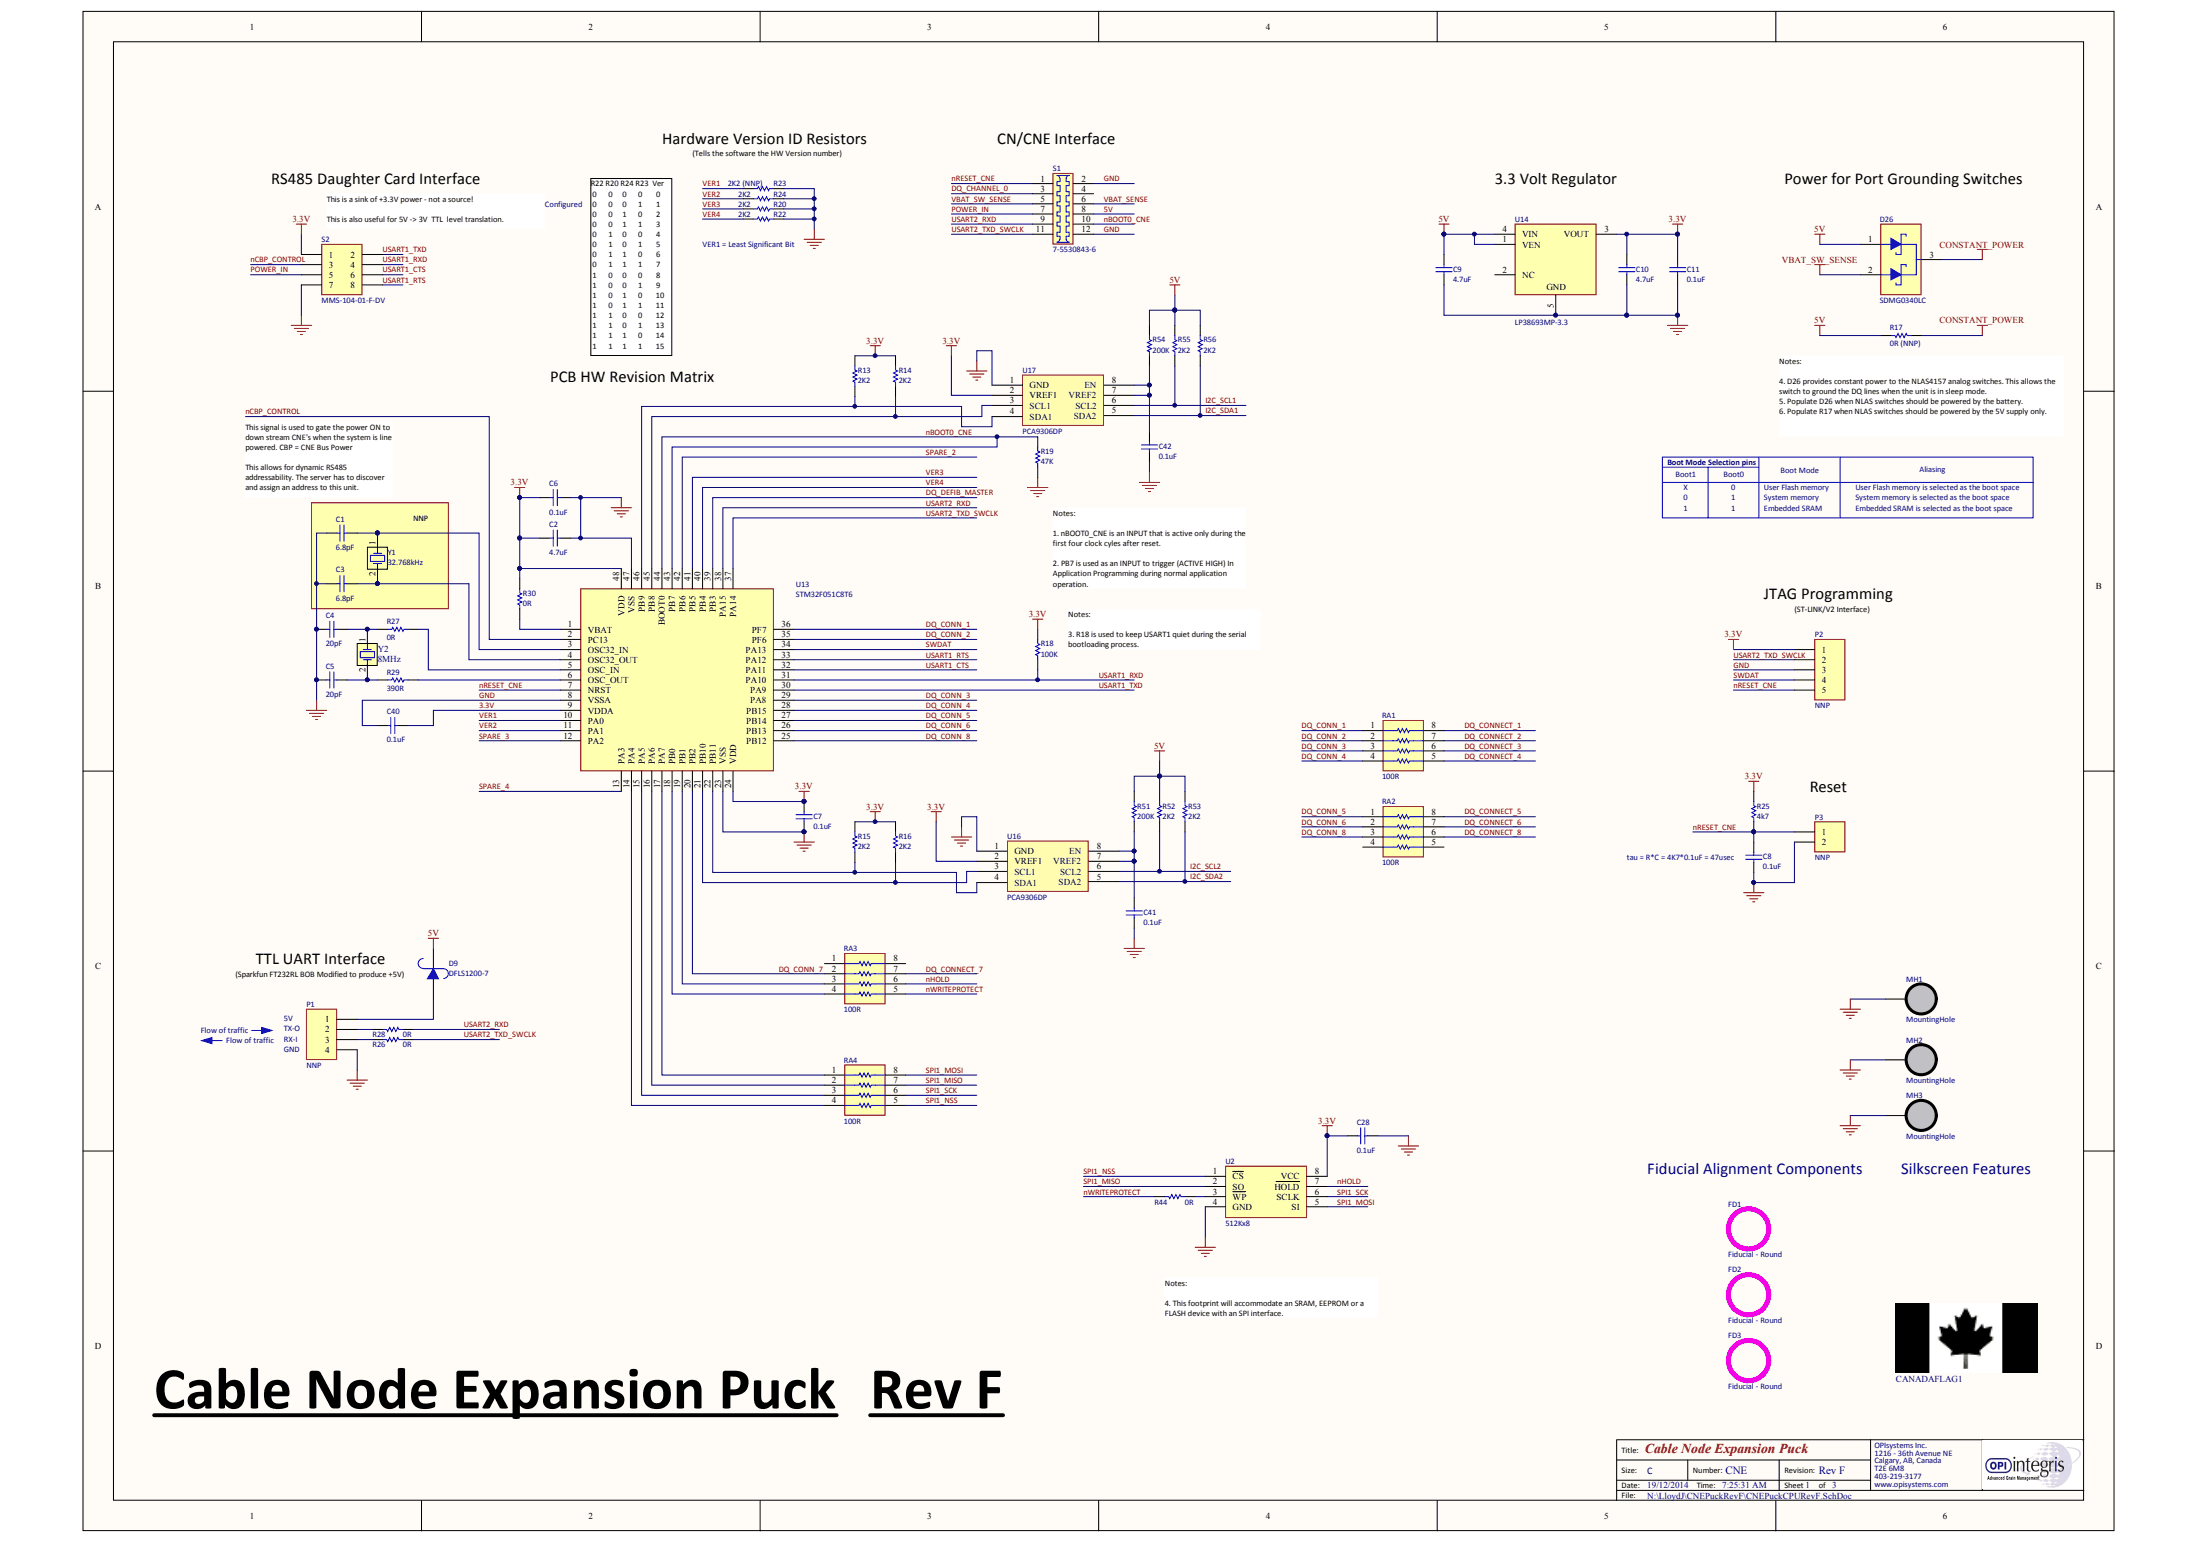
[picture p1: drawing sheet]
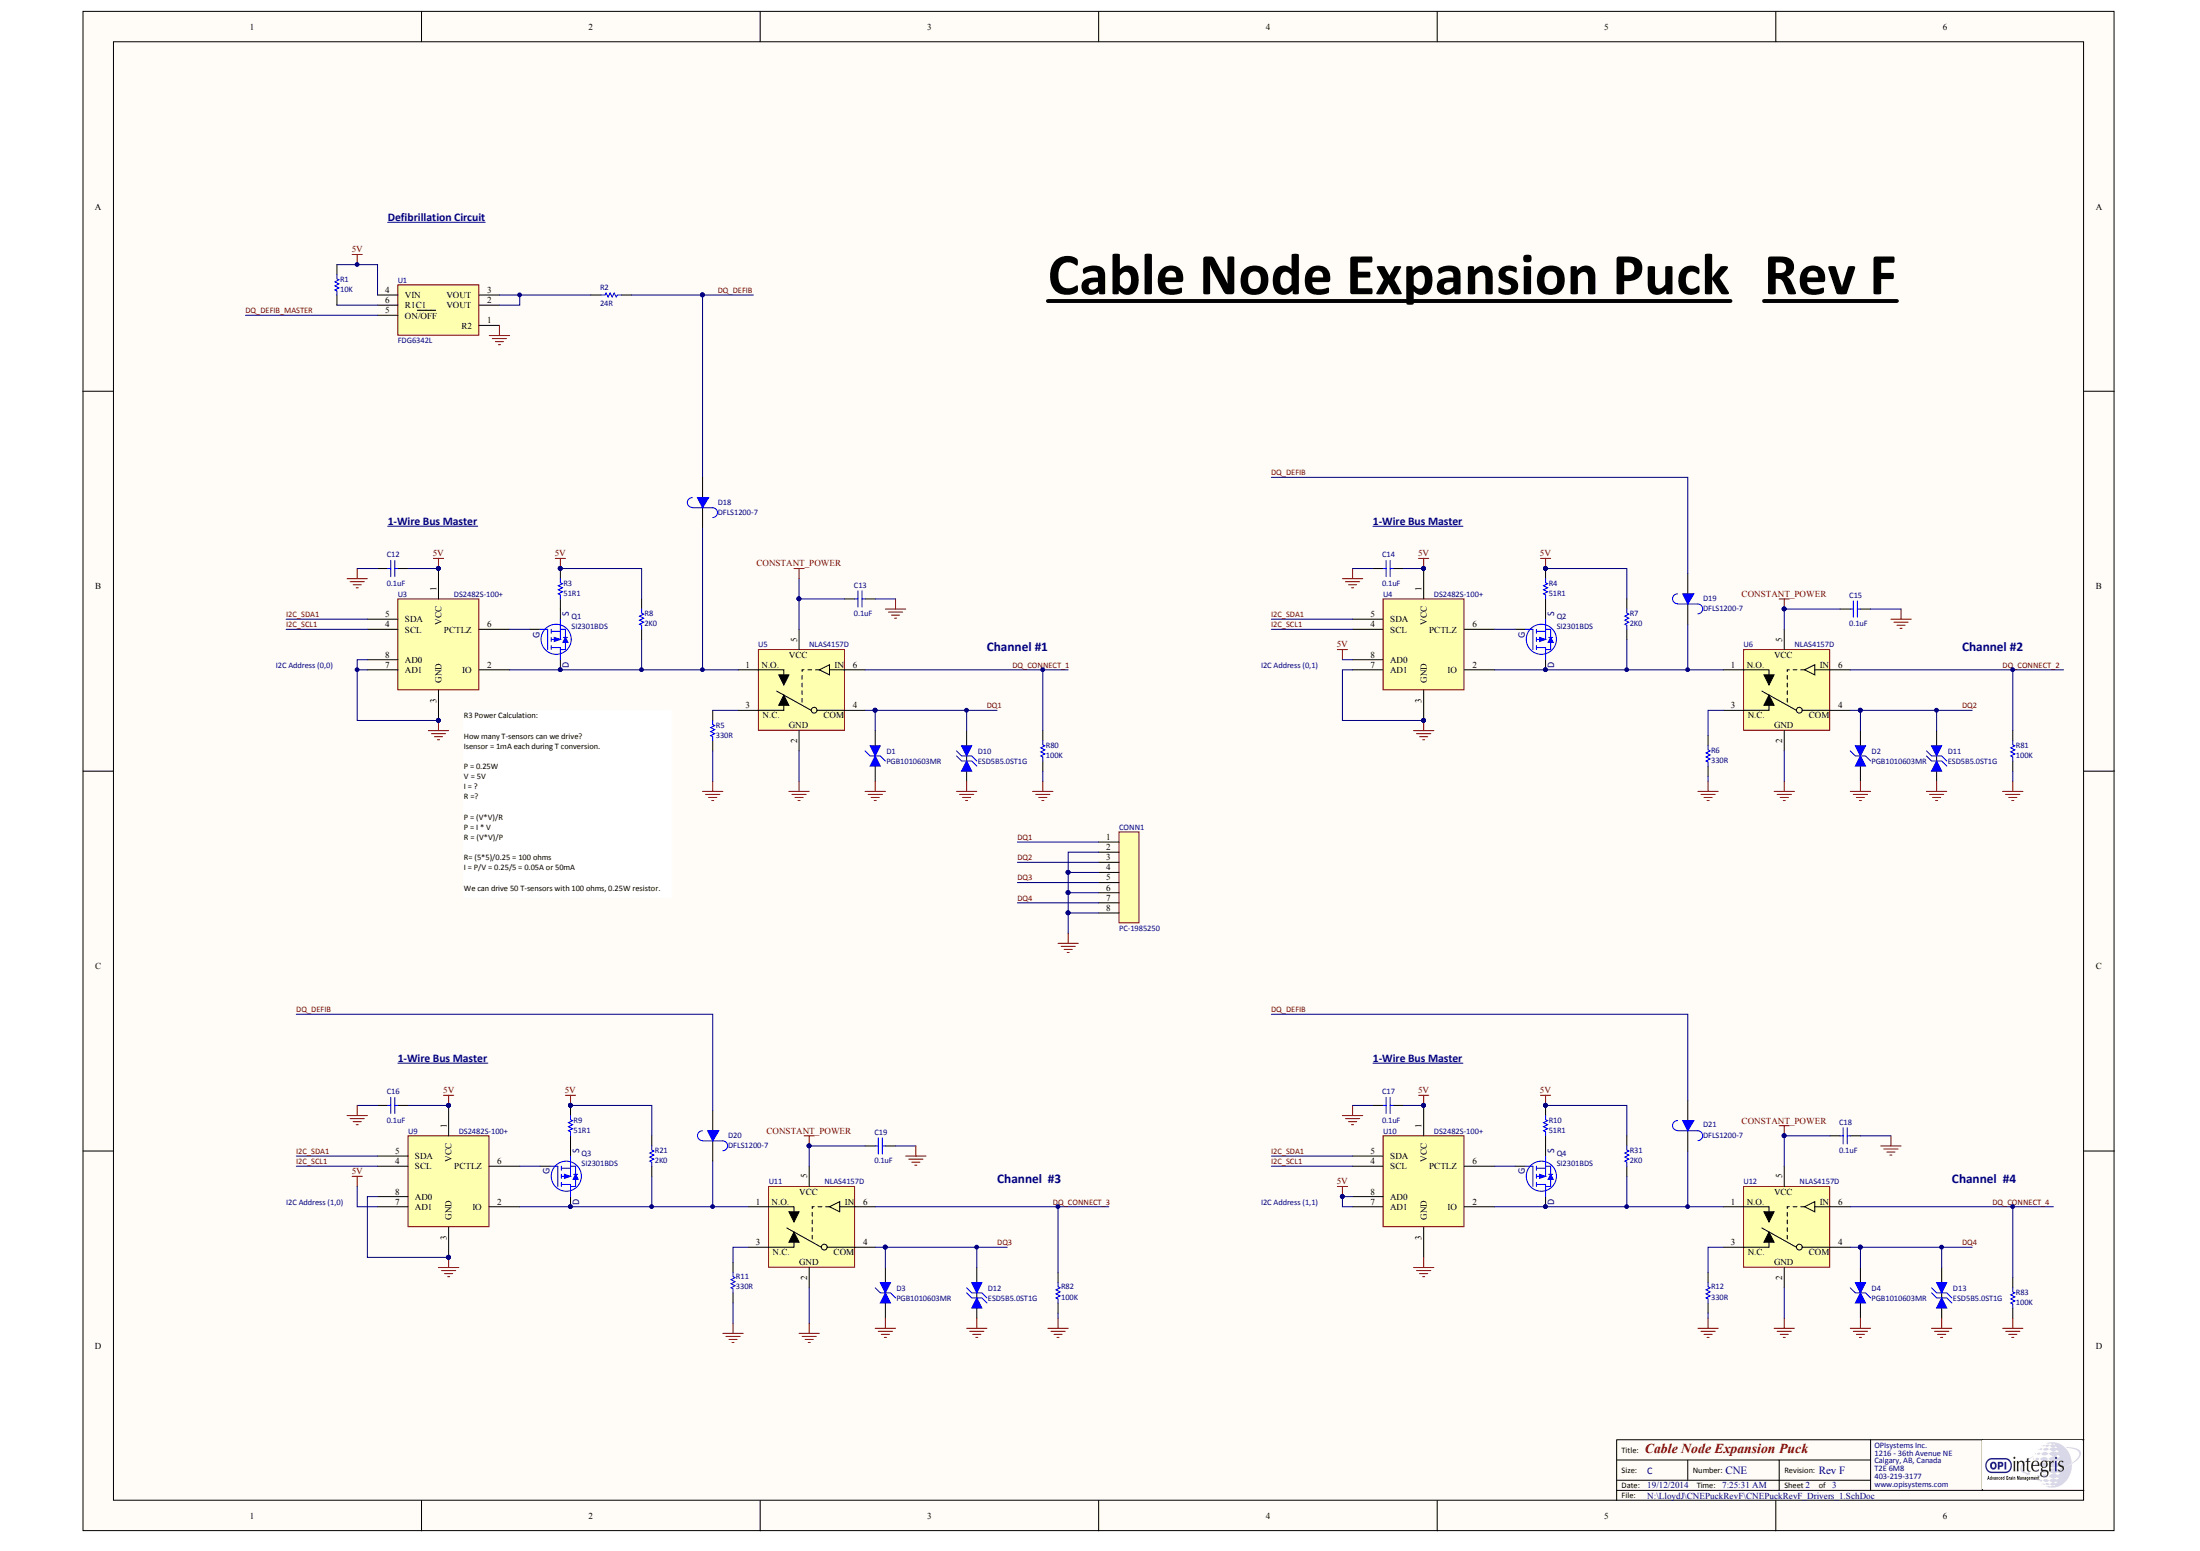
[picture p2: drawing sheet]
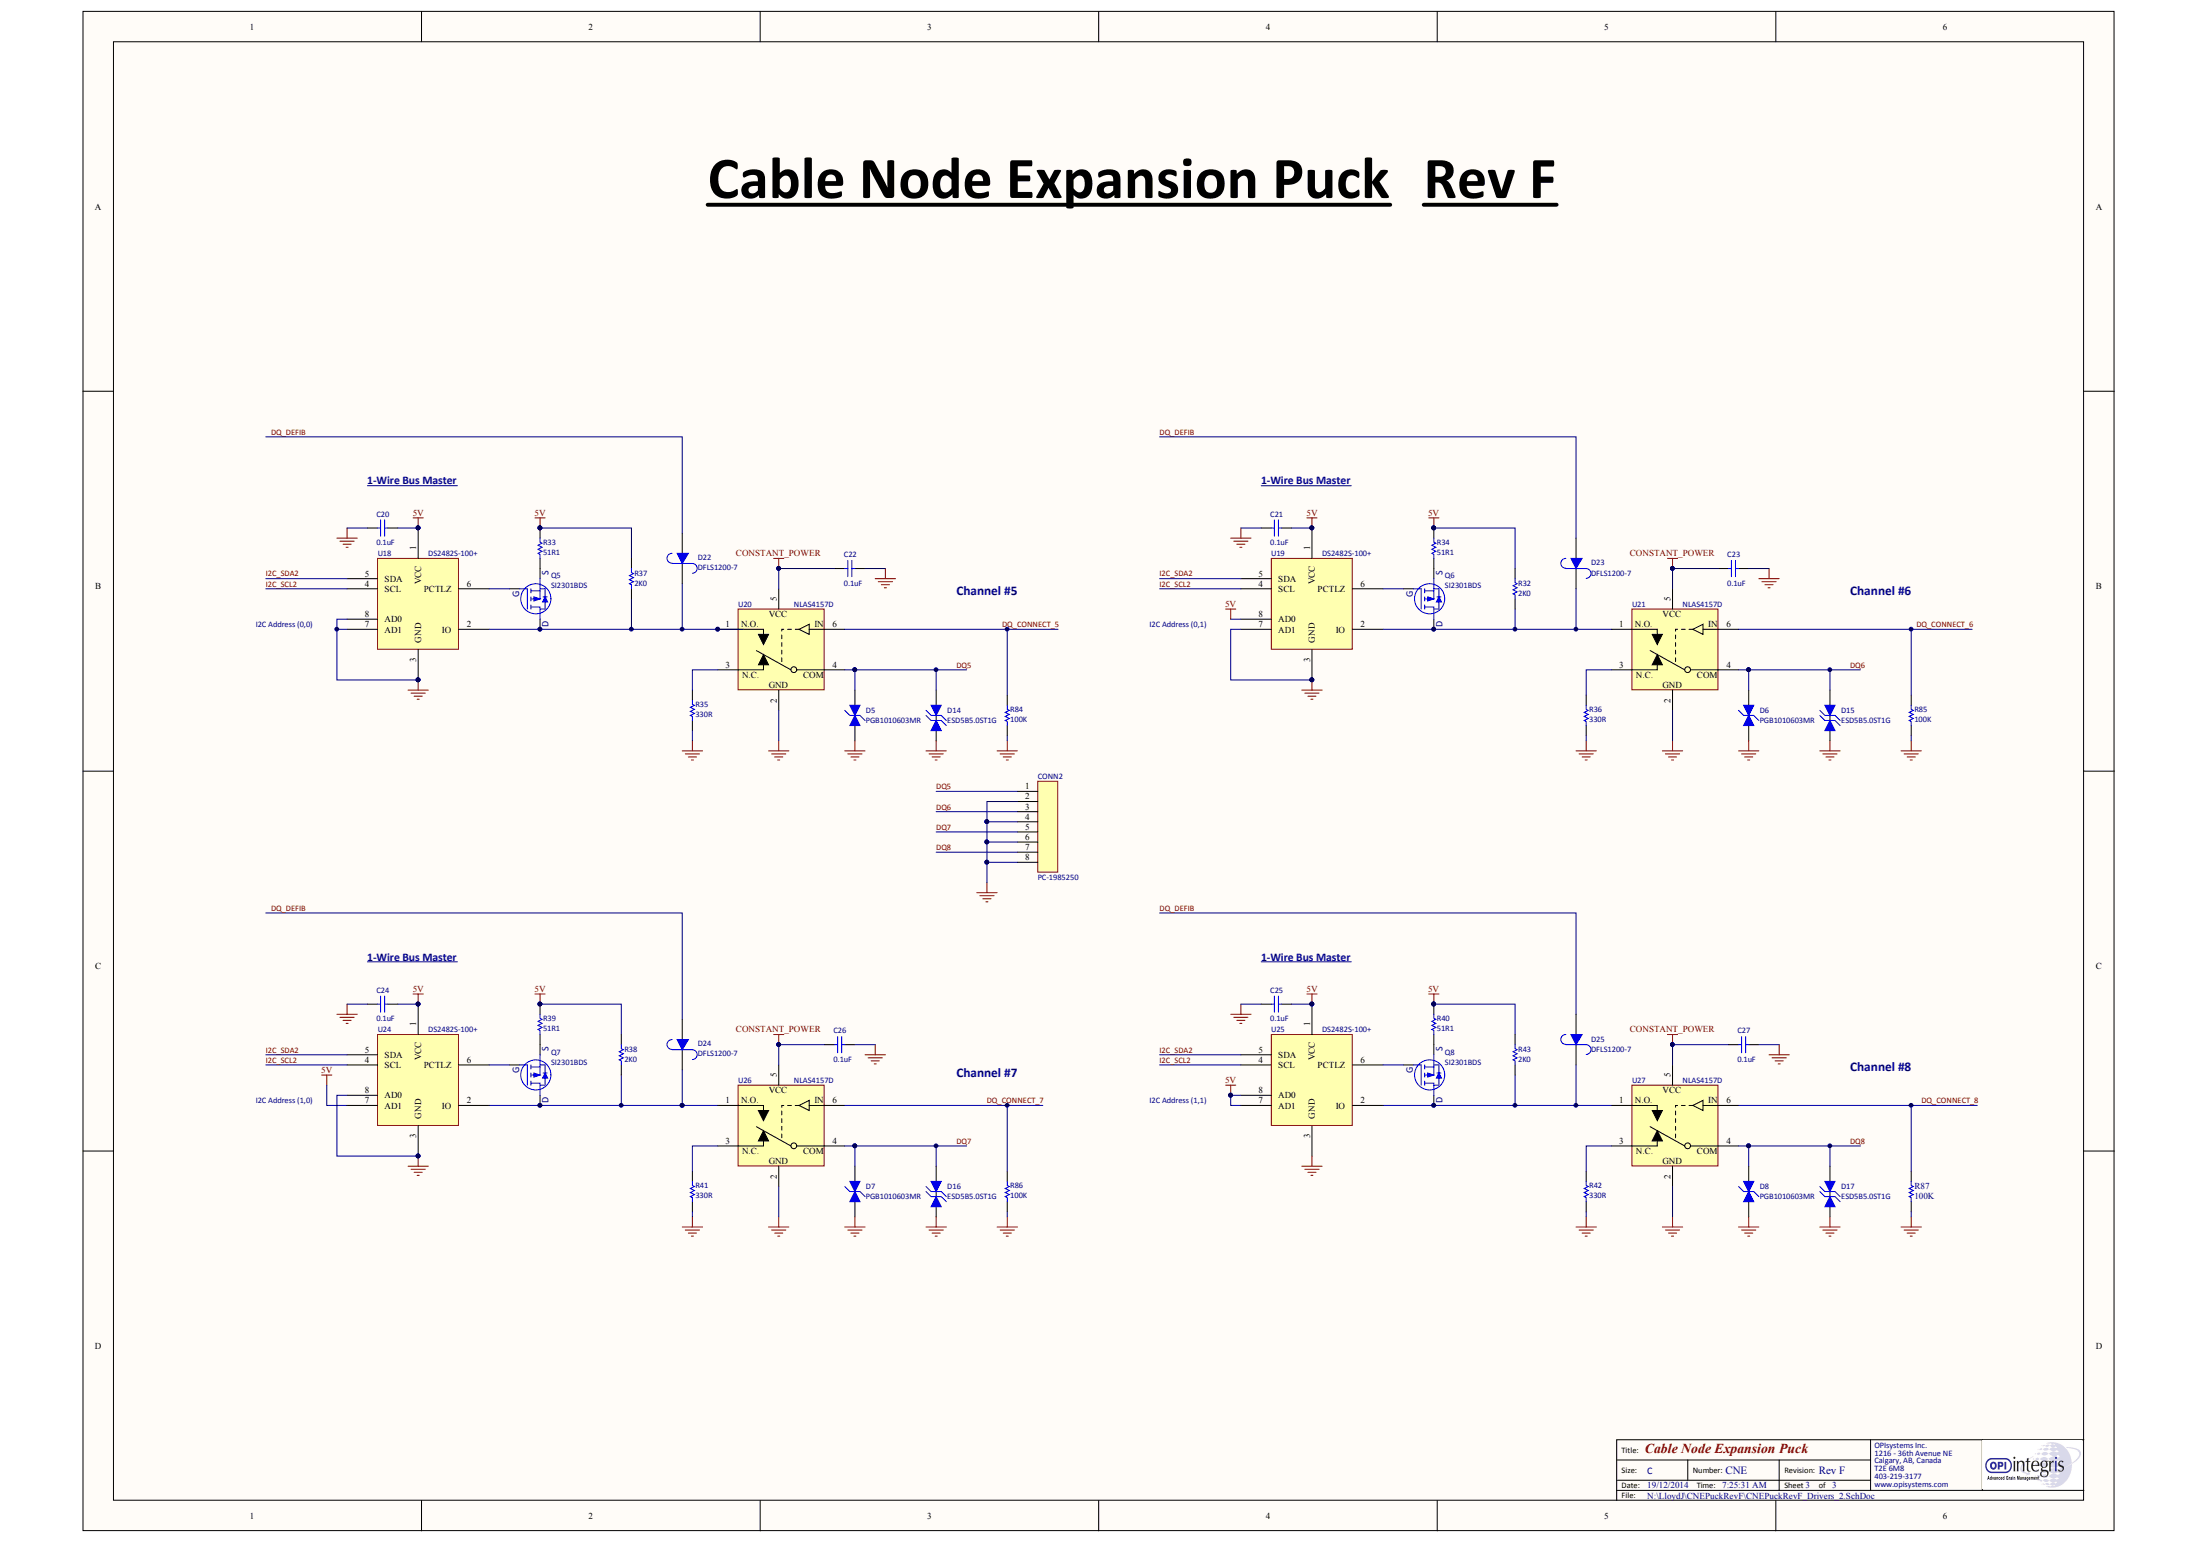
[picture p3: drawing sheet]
# Altium project CNEPuckRevF.PrjPcb
3 sheets, 165 parts. Net scope: global (net labels, ports and power ports of the same name join across sheets).
Board file: CNEPuckRevF.PcbDoc
Sheets:
  CNEPuckCPURevF.SchDoc
  CNEPuckRevF_Drivers_1.SchDoc
  CNEPuckRevF_Drivers_2.SchDoc

## Sheet CNEPuckCPURevF.SchDoc: Cable Node Expansion Puck
size C; Author: JDV; CompanyName: OPIsystems Inc; DrawnBy: JDV; Engineer: JDV; Organization: OPIsystems Inc; DocumentNumber: CNE; Revision: Rev F; SheetNumber: 1; SheetTotal: 3; PageSetup: Record=PageOptions¦CenterHorizontal=True¦CenterVertical=True¦PrintScale=0.70¦XCorrection=1.00¦YCorrection=1.00¦PrintKind=1¦BorderSize=5000000¦LeftOffset=0¦BottomOffset=0¦Orientation=2¦PaperLength=4318¦PaperWidth=2794¦Scale=100¦PaperSource=7¦PrintQuality=600¦MediaType=1¦DitherType=10¦PaperKind=11x17¦PrintScaleMode=1

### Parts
C1  6.8pF  [RC0603]
C2  4.7uF  [RC0603]
C3  6.8pF  [RC0603]
C4  20pF  [RC0603]
C5  20pF  [RC0603]
C6  0.1uF  [RC0603]
C7  0.1uF  [RC0603]
C8  0.1uF  [RC0603]
C9  4.7uF  [RC0603]
C10  4.7uF  [RC0603]
C11  0.1uF  [RC0603]
C28  0.1uF  [RC0603]
C40  0.1uF  [RC0603]
C41  0.1uF  [RC0603]
C42  0.1uF  [RC0603]
CANADAFLAG1  Canada Flag  [CanadaFlag500x250]  (value not drawn)
D9  DFLS1200-7  [POWERDI-123]
D26  SDMG0340LC  [SOT-323]
FD1  Fiducial - Round  [FIDUCIAL ROUND SMALL]
FD2  Fiducial - Round  [FIDUCIAL ROUND SMALL]
FD3  Fiducial - Round  [FIDUCIAL ROUND SMALL]
MH1  MountingHole  [MountingHole]
MH2  MountingHole  [MountingHole]
MH3  MountingHole  [MountingHole]
P1  NNP  [HDR1X4]
P2  NNP  [HDR1X5]
P3  NNP  [HDR1X2]
R13  2K2  [RC0603]
R14  2K2  [RC0603]
R15  2K2  [RC0603]
R16  2K2  [RC0603]
R17  0R (NNP)  [RC0603]
R18  100K  [RC0603]
R19  47K  [RC0603]
R20  2K2  [RC0603]
R22  2K2  [RC0603]
R23  2K2 (NNP)  [RC0603]
R24  2K2  [RC0603]
R25  4k7  [RC0603]
R26  0R  [RC0603]
R27  0R  [RC0603]
R28  0R  [RC0603]
R29  390R  [RC0603]
R30  0R  [RC0603]
R44  0R  [RC0603]
R51  200K  [RC0603]
R52  2K2  [RC0603]
R53  2K2  [RC0603]
R54  200K  [RC0603]
R55  2K2  [RC0603]
R56  2K2  [RC0603]
RA1  100R  [exb28v]
RA2  100R  [exb28v]
RA3  100R  [exb28v]
RA4  100R  [exb28v]
S1  7-5530843-6  [EdgeConnector-6-12]
S2  MMS-104-01-F-DV  [hirose-2x4]
U2  512Kx8  [SOIC127P600X265-8N]
U13  STM32F051C8T6  [LQFP48-7x7mm]
U14  LP38693MP-3.3  [SOT223]
U16  PCA9306DP  [TSOP65P640X120-8N]
U17  PCA9306DP  [TSOP65P640X120-8N]
Y1  32.768kHz  [FX135]
Y2  8MHz  [NX8045GB]

### Blocks framed on the sheet
NNP: C1 C3 Y1

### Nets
3.3V: C2.2 C6.1 C7.1 C10.2 C11.2 C28.1 C40.2 P2.1 R13.1 R14.1 R15.1 R16.1 R18.1 R25.1 R30.2 S2.1 U2.8(VCC) U13.9(VDDA) U13.24(VDD) U13.48(VDD) U14.3(VOUT) U16.2(VREF1) U17.2(VREF1)
5V: C9.2 D9.2(K) D26.1(A) R17.1 R51.1 R52.1 R53.1 R54.1 R55.1 R56.1 S1.8(DESIGNATOR=8) U14.1(VEN) U14.4(VIN)
CONSTANT_POWER: D26.3(K) R17.2
GND: C1.2 C2.1 C3.2 C4.1 C5.1 C6.2 C7.2 C8.1 C9.1 C10.1 C11.1 C28.2 C40.1 C41.2 C42.2 MH1.1 MH2.1 MH3.1 P1.4 P2.3 P3.2 R19.1 R20.2 R22.2 R23.2 R24.2 S1.2(DESIGNATOR=2) S1.12(DESIGNATOR=12) S2.7 U2.4(GND) U13.8(VSSA) U13.23(VSS) U13.47(VSS) U14.5(GND) U16.1(GND) U17.1(GND)
VBAT_SW_SENSE: D26.2(A) S1.5(DESIGNATOR=5)
DQ_CHANNEL_0: S1.3(DESIGNATOR=3)
DQ_CONN_1: RA1.1 U13.36(PF7)
DQ_CONN_2: RA1.2 U13.35(PF6)
DQ_CONN_3: RA1.3 U13.29(PA8)
DQ_CONN_4: RA1.4 U13.28(PB15)
DQ_CONN_5: RA2.1 U13.27(PB14)
DQ_CONN_6: RA2.2 U13.26(PB13)
DQ_CONN_7: RA3.2 U13.20(PB2)
DQ_CONN_8: RA2.3 U13.25(PB12)
DQ_CONNECT_1: RA1.8
DQ_CONNECT_2: RA1.7
DQ_CONNECT_3: RA1.6
DQ_CONNECT_4: RA1.5
DQ_CONNECT_5: RA2.8
DQ_CONNECT_6: RA2.7
DQ_CONNECT_7: RA3.7
DQ_CONNECT_8: RA2.6
DQ_DEFIB_MASTER: U13.39(PB3)
I2C_SCL1: R55.2 U17.6(SCL2)
I2C_SCL2: R52.2 U16.6(SCL2)
I2C_SDA1: R56.2 U17.5(SDA2)
I2C_SDA2: R53.2 U16.5(SDA2)
nBOOT0_CNE: R19.2 S1.10(DESIGNATOR=10) U13.43(PB7) U13.44(BOOT0)
nCBP_CONTROL: S2.3 U13.2(PC13)
nHOLD: RA3.6 U2.7(~{HOLD})
nRESET_CNE: C8.2 P2.5 P3.1 R25.2 S1.1(DESIGNATOR=1) U13.7(NRST)
nWRITEPROTECT: R44.1 RA3.5
POWER_IN: S1.7(DESIGNATOR=7) S2.5
SPARE_2: U13.42(PB6)
SPARE_3: U13.12(PA2)
SPARE_4: U13.13(PA3)
SPI1_MISO: RA4.7 U2.2(SO)
SPI1_MOSI: RA4.8 U2.5(SI)
SPI1_NSS: RA4.5 U2.1(~{CS})
SPI1_SCK: RA4.6 U2.6(SCLK)
SWDAT: P2.4 U13.34(PA13)
USART1_CTS: S2.6 U13.32(PA11)
USART1_RTS: S2.8 U13.33(PA12)
USART1_RXD: R18.2 S2.4 U13.31(PA10)
USART1_TXD: S2.2 U13.30(PA9)
USART2_RXD: R28.2 S1.9(DESIGNATOR=9) U13.38(PA15)
USART2_TXD_SWCLK: P2.2 R26.2 S1.11(DESIGNATOR=11) U13.37(PA14)
VBAT_SENSE: S1.6(DESIGNATOR=6)
VER1: R23.1 U13.10(PA0)
VER2: R24.1 U13.11(PA1)
VER3: R20.1 U13.41(PB5)
VER4: R22.1 U13.40(PB4)
NetC1_1: C1.1 U13.3(OSC32_IN) Y1.1(OSC1)
NetC3_1: C3.1 U13.4(OSC32_OUT) Y1.2(OSC2)
NetC4_2: C4.2 R27.1 Y2.1(OSC1)
NetC5_2: C5.2 R29.2 Y2.2(OSC2)
NetC41_1: C41.1 R51.2 U16.7(VREF2) U16.8(EN)
NetC42_1: C42.1 R54.2 U17.7(VREF2) U17.8(EN)
NetD9_1: D9.1(A) P1.1
NetP1_2: P1.2 R28.1
NetP1_3: P1.3 R26.1
NetR13_2: R13.2 U13.46(PB9) U17.4(SDA1)
NetR14_2: R14.2 U13.45(PB8) U17.3(SCL1)
NetR15_2: R15.2 U13.22(PB11) U16.4(SDA1)
NetR16_2: R16.2 U13.21(PB10) U16.3(SCL1)
NetR27_2: R27.2 U13.5(OSC_IN)
NetR29_1: R29.1 U13.6(OSC_OUT)
NetR30_1: R30.1 U13.1(VBAT)
NetR44_2: R44.2 U2.3(~{WP})
NetRA3_3: RA3.3 U13.19(PB1)
NetRA3_4: RA3.4 U13.18(PB0)
NetRA4_1: RA4.1 U13.17(PA7)
NetRA4_2: RA4.2 U13.16(PA6)
NetRA4_3: RA4.3 U13.15(PA5)
NetRA4_4: RA4.4 U13.14(PA4)

Not connected (* = marked no-connect by the designer): RA2 4 5; RA3 1 8; S1 4(DESIGNATOR=4)*; U14 2(NC)*

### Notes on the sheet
- Hardware Version ID Resistors
- (Tells the software the HW Version number)
- (near S1) CN/CNE Interface
- RS485 Daughter Card Interface
- (near S2) This is a sink of +3.3V power - not a source!
  This is also useful for 5V -> 3V  TTL  level translation.
- Configured
- 3.3 Volt Regulator
- Power for Port Grounding Switches
- VER1 = Least Significant Bit
- PCB HW Revision Matrix
- R22 R20 R24 R23  Ver
  0      0     0      0       0
  0      0     0      1       1
  0      0     1      0       2
  0      0     1      1       3
  0      1     0      0       4
  0      1     0      1       5
  0      1     1      0       6
  0      1     1      1       7
  1      0     0      0       8
  1      0     0      1       9
  1      0     1      0       10
  1      0     1      1       11
  1      1     0      0       12
  1      1     0      1       13
  1      1     1      0       14
  1      1     1      1       15
- (near R17) Notes:
  4. D26 provides constant power to the NLAS4157 analog switches. This allows the switch to ground the DQ lines when the unit is in sleep mode.
  5. Populate D26 when NLAS switches should be powered by the battery.
  6. Populate R17 when NLAS switches should be powered by the 5V supply only.
- Boot Mode Selection pins
- Boot1
- Boot0
- Boot Mode
- Aliasing
- This signal is used to gate the power ON to down stream CNE's when the system is line powered. CBP = CNE Bus Power
  This allows for dynamic RS485 addressability. The server has to discover and assign an address to this unit.
- X
- 1
- 0
- User Flash memory
- System memory
- Embedded SRAM
- User Flash memory is selected as the boot space
- System memory is selected as the boot space
- Embedded SRAM is selected as the boot space
- Notes:
  1. nBOOT0_CNE is an INPUT that is active only during the first four clock cyles after reset.
  2. PB7 is used as an INPUT to trigger (ACTIVE HIGH) In Application Programming during normal application operation.
- JTAG Programming
- (near P2) (ST-LINK/V2 Interface)
- (near R18) Notes:
  3. R18 is used to keep USART1 quiet during the serial bootloading process.
- Reset
- (near C8) tau = R*C = 4K7*0.1uF = 47usec
- (near D9) (Sparkfun FT232RL BOB Modified to produce +5V)
- (near D9) TTL UART Interface
- Flow of traffic
- 5V
- (near P1) TX-O
- (near P1) RX-I
- (near P1) GND
- Fiducial Alignment Components
- Silkscreen Features
- Notes:
  4. This footprint will accommodate an SRAM, EEPROM or a FLASH device with an SPI interface.

## Sheet CNEPuckRevF_Drivers_1.SchDoc: Cable Node Expansion Puck
size C; Author: JDV; CompanyName: OPIsystems Inc; DrawnBy: JDV; Engineer: JDV; Organization: OPIsystems Inc; DocumentNumber: CNE; Revision: Rev F; SheetNumber: 2; SheetTotal: 3

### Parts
C12  0.1uF  [RC0603]
C13  0.1uF  [RC0603]
C14  0.1uF  [RC0603]
C15  0.1uF  [RC0603]
C16  0.1uF  [RC0603]
C17  0.1uF  [RC0603]
C18  0.1uF  [RC0603]
C19  0.1uF  [RC0603]
CONN1  PC-1985250  [PTSA1.5/8-3.5-Z]
D1  PGB1010603MR  [RC0603]
D2  PGB1010603MR  [RC0603]
D3  PGB1010603MR  [RC0603]
D4  PGB1010603MR  [RC0603]
D10  ESD5B5.0ST1G  [SOD-523]
D11  ESD5B5.0ST1G  [SOD-523]
D12  ESD5B5.0ST1G  [SOD-523]
D13  ESD5B5.0ST1G  [SOD-523]
D18  DFLS1200-7  [POWERDI-123]
D19  DFLS1200-7  [POWERDI-123]
D20  DFLS1200-7  [POWERDI-123]
D21  DFLS1200-7  [POWERDI-123]
Q1  SI2301BDS  [SOT23(DGS)]
Q2  SI2301BDS  [SOT23(DGS)]
Q3  SI2301BDS  [SOT23(DGS)]
Q4  SI2301BDS  [SOT23(DGS)]
R1  10K  [RC0603]
R2  24R  [RES2512]
R3  51R1  [RC0603]
R4  51R1  [RC0603]
R5  330R  [RC0805]
R6  330R  [RC0805]
R7  2K0  [RC0603]
R8  2K0  [RC0603]
R9  51R1  [RC0603]
R10  51R1  [RC0603]
R11  330R  [RC0805]
R12  330R  [RC0805]
R21  2K0  [RC0603]
R31  2K0  [RC0603]
R80  100K  [RC0603]
R81  100K  [RC0603]
R82  100K  [RC0603]
R83  100K  [RC0603]
U1  FDG6342L  [TS5A3160]
U3  DS2482S-100+  [SOIC127P580X153-8N]
U4  DS2482S-100+  [SOIC127P580X153-8N]
U5  NLAS4157D  [TS5A3160]
U6  NLAS4157D  [TS5A3160]
U9  DS2482S-100+  [SOIC127P580X153-8N]
U10  DS2482S-100+  [SOIC127P580X153-8N]
U11  NLAS4157D  [TS5A3160]
U12  NLAS4157D  [TS5A3160]

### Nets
5V: C12.2 C14.2 C16.2 C17.2 R1.1 R3.1 R4.1 R7.1 R8.1 R9.1 R10.1 R21.1 R31.1 U1.4(VIN) U3.1(VCC) U4.1(VCC) U4.8(AD0) U9.1(VCC) U9.7(AD1) U10.1(VCC) U10.7(AD1) U10.8(AD0)
CONSTANT_POWER: C13.1 C15.1 C18.1 C19.1 U5.5 U6.5 U11.5 U12.5
GND: C12.1 C13.2 C14.1 C15.2 C16.1 C17.1 C18.2 C19.2 CONN1.2 CONN1.4 CONN1.6 CONN1.8 D1.1 D2.1 D3.1 D4.1 D10.1 D11.1 D12.1 D13.1 R5.2 R6.2 R11.2 R12.2 R80.2 R81.2 R82.2 R83.2 U1.1(R2) U3.3(GND) U3.7(AD1) U3.8(AD0) U4.3(GND) U4.7(AD1) U5.2(GND) U6.2(GND) U9.3(GND) U9.8(AD0) U10.3(GND) U11.2(GND) U12.2(GND)
DQ1: CONN1.1 D1.2 D10.2 U5.4
DQ2: CONN1.3 D2.2 D11.2 U6.4
DQ3: CONN1.5 D3.2 D12.2 U11.4
DQ4: CONN1.7 D4.2 D13.2 U12.4
DQ_CONNECT_1: R80.1 U5.6
DQ_CONNECT_2: R81.1 U6.6
DQ_CONNECT_3: R82.1 U11.6
DQ_CONNECT_4: R83.1 U12.6
DQ_DEFIB: D18.1(A) D19.1(A) D20.1(A) D21.1(A) R2.2
DQ_DEFIB_MASTER: U1.5(ON~{/OFF})
I2C_SCL1: U3.4(SCL) U4.4(SCL) U9.4(SCL) U10.4(SCL)
I2C_SDA1: U3.5(SDA) U4.5(SDA) U9.5(SDA) U10.5(SDA)
NetD18_2: D18.2(K) Q1.D R8.2 U3.2(IO) U5.1(NO)
NetD19_2: D19.2(K) Q2.D R7.2 U4.2(IO) U6.1(NO)
NetD20_2: D20.2(K) Q3.D R21.2 U9.2(IO) U11.1(NO)
NetD21_2: D21.2(K) Q4.D R31.2 U10.2(IO) U12.1(NO)
NetQ1_G: Q1.G U3.6(PCTLZ)
NetQ1_S: Q1.S R3.2
NetQ2_G: Q2.G U4.6(PCTLZ)
NetQ2_S: Q2.S R4.2
NetQ3_G: Q3.G U9.6(PCTLZ)
NetQ3_S: Q3.S R9.2
NetQ4_G: Q4.G U10.6(PCTLZ)
NetQ4_S: Q4.S R10.2
NetR1_2: R1.2 U1.6(R1C1)
NetR2_1: R2.1 U1.2(VOUT) U1.3(VOUT)
NetR5_1: R5.1 U5.3(NC)
NetR6_1: R6.1 U6.3(NC)
NetR11_1: R11.1 U11.3(NC)
NetR12_1: R12.1 U12.3(NC)

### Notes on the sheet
- Defibrillation Circuit
- 1-Wire Bus Master
- I2C Address (0,0)
- Channel #1
- I2C Address (0,1)
- Channel #2
- (near U3) R3 Power Calculation:
  How many T-sensors can we drive?
  Isensor = 1mA each during T conversion.
  P = 0.25W
  V = 5V
  I = ?
  R =?
  P = (V*V)/R
  P = I * V
  R = (V*V)/P
  R= (5*5)/0.25 = 100 ohms
  I = P/V = 0.25/5 = 0.05A or 50mA
  We can drive 50 T-sensors with 100 ohms, 0.25W resistor.
- Channel  #3
- Channel  #4
- I2C Address (1,0)
- I2C Address (1,1)

## Sheet CNEPuckRevF_Drivers_2.SchDoc: Cable Node Expansion Puck
size C; Author: JDV; CompanyName: OPIsystems Inc; DrawnBy: JDV; Engineer: JDV; Organization: OPIsystems Inc; DocumentNumber: CNE; Revision: Rev F; SheetNumber: 3; SheetTotal: 3

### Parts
C20  0.1uF  [RC0603]
C21  0.1uF  [RC0603]
C22  0.1uF  [RC0603]
C23  0.1uF  [RC0603]
C24  0.1uF  [RC0603]
C25  0.1uF  [RC0603]
C26  0.1uF  [RC0603]
C27  0.1uF  [RC0603]
CONN2  PC-1985250  [PTSA1.5/8-3.5-Z]
D5  PGB1010603MR  [RC0603]
D6  PGB1010603MR  [RC0603]
D7  PGB1010603MR  [RC0603]
D8  PGB1010603MR  [RC0603]
D14  ESD5B5.0ST1G  [SOD-523]
D15  ESD5B5.0ST1G  [SOD-523]
D16  ESD5B5.0ST1G  [SOD-523]
D17  ESD5B5.0ST1G  [SOD-523]
D22  DFLS1200-7  [POWERDI-123]
D23  DFLS1200-7  [POWERDI-123]
D24  DFLS1200-7  [POWERDI-123]
D25  DFLS1200-7  [POWERDI-123]
Q5  SI2301BDS  [SOT23(DGS)]
Q6  SI2301BDS  [SOT23(DGS)]
Q7  SI2301BDS  [SOT23(DGS)]
Q8  SI2301BDS  [SOT23(DGS)]
R32  2K0  [RC0603]
R33  51R1  [RC0603]
R34  51R1  [RC0603]
R35  330R  [RC0805]
R36  330R  [RC0805]
R37  2K0  [RC0603]
R38  2K0  [RC0603]
R39  51R1  [RC0603]
R40  51R1  [RC0603]
R41  330R  [RC0805]
R42  330R  [RC0805]
R43  2K0  [RC0603]
R84  100K  [RC0603]
R85  100K  [RC0603]
R86  100K  [RC0603]
R87  100K  [RC0603]
U18  DS2482S-100+  [SOIC127P580X153-8N]
U19  DS2482S-100+  [SOIC127P580X153-8N]
U20  NLAS4157D  [TS5A3160]
U21  NLAS4157D  [TS5A3160]
U24  DS2482S-100+  [SOIC127P580X153-8N]
U25  DS2482S-100+  [SOIC127P580X153-8N]
U26  NLAS4157D  [TS5A3160]
U27  NLAS4157D  [TS5A3160]

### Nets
5V: C20.2 C21.2 C24.2 C25.2 R32.1 R33.1 R34.1 R37.1 R38.1 R39.1 R40.1 R43.1 U18.1(VCC) U19.1(VCC) U19.8(AD0) U24.1(VCC) U24.7(AD1) U25.1(VCC) U25.7(AD1) U25.8(AD0)
CONSTANT_POWER: C22.1 C23.1 C26.1 C27.1 U20.5 U21.5 U26.5 U27.5
GND: C20.1 C21.1 C22.2 C23.2 C24.1 C25.1 C26.2 C27.2 CONN2.2 CONN2.4 CONN2.6 CONN2.8 D5.1 D6.1 D7.1 D8.1 D14.1 D15.1 D16.1 D17.1 R35.2 R36.1 R41.2 R42.2 R84.2 R85.2 R86.2 R87.2 U18.3(GND) U18.7(AD1) U18.8(AD0) U19.3(GND) U19.7(AD1) U20.2(GND) U21.2(GND) U24.3(GND) U24.8(AD0) U25.3(GND) U26.2(GND) U27.2(GND)
DQ5: CONN2.1 D5.2 D14.2 U20.4
DQ6: CONN2.3 D6.2 D15.2 U21.4
DQ7: CONN2.5 D7.2 D16.2 U26.4
DQ8: CONN2.7 D8.2 D17.2 U27.4
DQ_CONNECT_5: R84.1 U20.6
DQ_CONNECT_6: R85.1 U21.6
DQ_CONNECT_7: R86.1 U26.6
DQ_CONNECT_8: R87.1 U27.6
DQ_DEFIB: D22.1(A) D23.1(A) D24.1(A) D25.1(A)
I2C_SCL2: U18.4(SCL) U19.4(SCL) U24.4(SCL) U25.4(SCL)
I2C_SDA2: U18.5(SDA) U19.5(SDA) U24.5(SDA) U25.5(SDA)
NetD22_2: D22.2(K) Q5.D R37.2 U18.2(IO) U20.1(NO)
NetD23_2: D23.2(K) Q6.D R32.2 U19.2(IO) U21.1(NO)
NetD24_2: D24.2(K) Q7.D R38.2 U24.2(IO) U26.1(NO)
NetD25_2: D25.2(K) Q8.D R43.2 U25.2(IO) U27.1(NO)
NetQ5_G: Q5.G U18.6(PCTLZ)
NetQ5_S: Q5.S R33.2
NetQ6_G: Q6.G U19.6(PCTLZ)
NetQ6_S: Q6.S R34.2
NetQ7_G: Q7.G U24.6(PCTLZ)
NetQ7_S: Q7.S R39.2
NetQ8_G: Q8.G U25.6(PCTLZ)
NetQ8_S: Q8.S R40.2
NetR35_1: R35.1 U20.3(NC)
NetR36_2: R36.2 U21.3(NC)
NetR41_1: R41.1 U26.3(NC)
NetR42_1: R42.1 U27.3(NC)

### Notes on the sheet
- 1-Wire Bus Master
- I2C Address (0,0)
- Channel #5
- I2C Address (0,1)
- Channel #6
- Channel #7
- Channel #8
- I2C Address (1,0)
- I2C Address (1,1)

## Nets that join several sheets
5V: CNEPuckCPURevF (13 pins), CNEPuckRevF_Drivers_1 (22 pins), CNEPuckRevF_Drivers_2 (20 pins)
CONSTANT_POWER: CNEPuckCPURevF (D26.3 R17.2), CNEPuckRevF_Drivers_1 (8 pins), CNEPuckRevF_Drivers_2 (8 pins)
GND: CNEPuckCPURevF (36 pins), CNEPuckRevF_Drivers_1 (41 pins), CNEPuckRevF_Drivers_2 (40 pins)
DQ_CONNECT_1: CNEPuckCPURevF (RA1.8), CNEPuckRevF_Drivers_1 (R80.1 U5.6)
DQ_CONNECT_2: CNEPuckCPURevF (RA1.7), CNEPuckRevF_Drivers_1 (R81.1 U6.6)
DQ_CONNECT_3: CNEPuckCPURevF (RA1.6), CNEPuckRevF_Drivers_1 (R82.1 U11.6)
DQ_CONNECT_4: CNEPuckCPURevF (RA1.5), CNEPuckRevF_Drivers_1 (R83.1 U12.6)
DQ_CONNECT_5: CNEPuckCPURevF (RA2.8), CNEPuckRevF_Drivers_2 (R84.1 U20.6)
DQ_CONNECT_6: CNEPuckCPURevF (RA2.7), CNEPuckRevF_Drivers_2 (R85.1 U21.6)
DQ_CONNECT_7: CNEPuckCPURevF (RA3.7), CNEPuckRevF_Drivers_2 (R86.1 U26.6)
DQ_CONNECT_8: CNEPuckCPURevF (RA2.6), CNEPuckRevF_Drivers_2 (R87.1 U27.6)
DQ_DEFIB: CNEPuckRevF_Drivers_1 (5 pins), CNEPuckRevF_Drivers_2 (D22.1 D23.1 D24.1 D25.1)
DQ_DEFIB_MASTER: CNEPuckCPURevF (U13.39), CNEPuckRevF_Drivers_1 (U1.5)
I2C_SCL1: CNEPuckCPURevF (R55.2 U17.6), CNEPuckRevF_Drivers_1 (U3.4 U4.4 U9.4 U10.4)
I2C_SCL2: CNEPuckCPURevF (R52.2 U16.6), CNEPuckRevF_Drivers_2 (U18.4 U19.4 U24.4 U25.4)
I2C_SDA1: CNEPuckCPURevF (R56.2 U17.5), CNEPuckRevF_Drivers_1 (U3.5 U4.5 U9.5 U10.5)
I2C_SDA2: CNEPuckCPURevF (R53.2 U16.5), CNEPuckRevF_Drivers_2 (U18.5 U19.5 U24.5 U25.5)

## Assembly variants
Variant to Contract Manufacturer: not fitted CANADAFLAG1 FD1 FD2 FD3 MH1 MH2 MH3 P1 P2 P3 R17 R23
